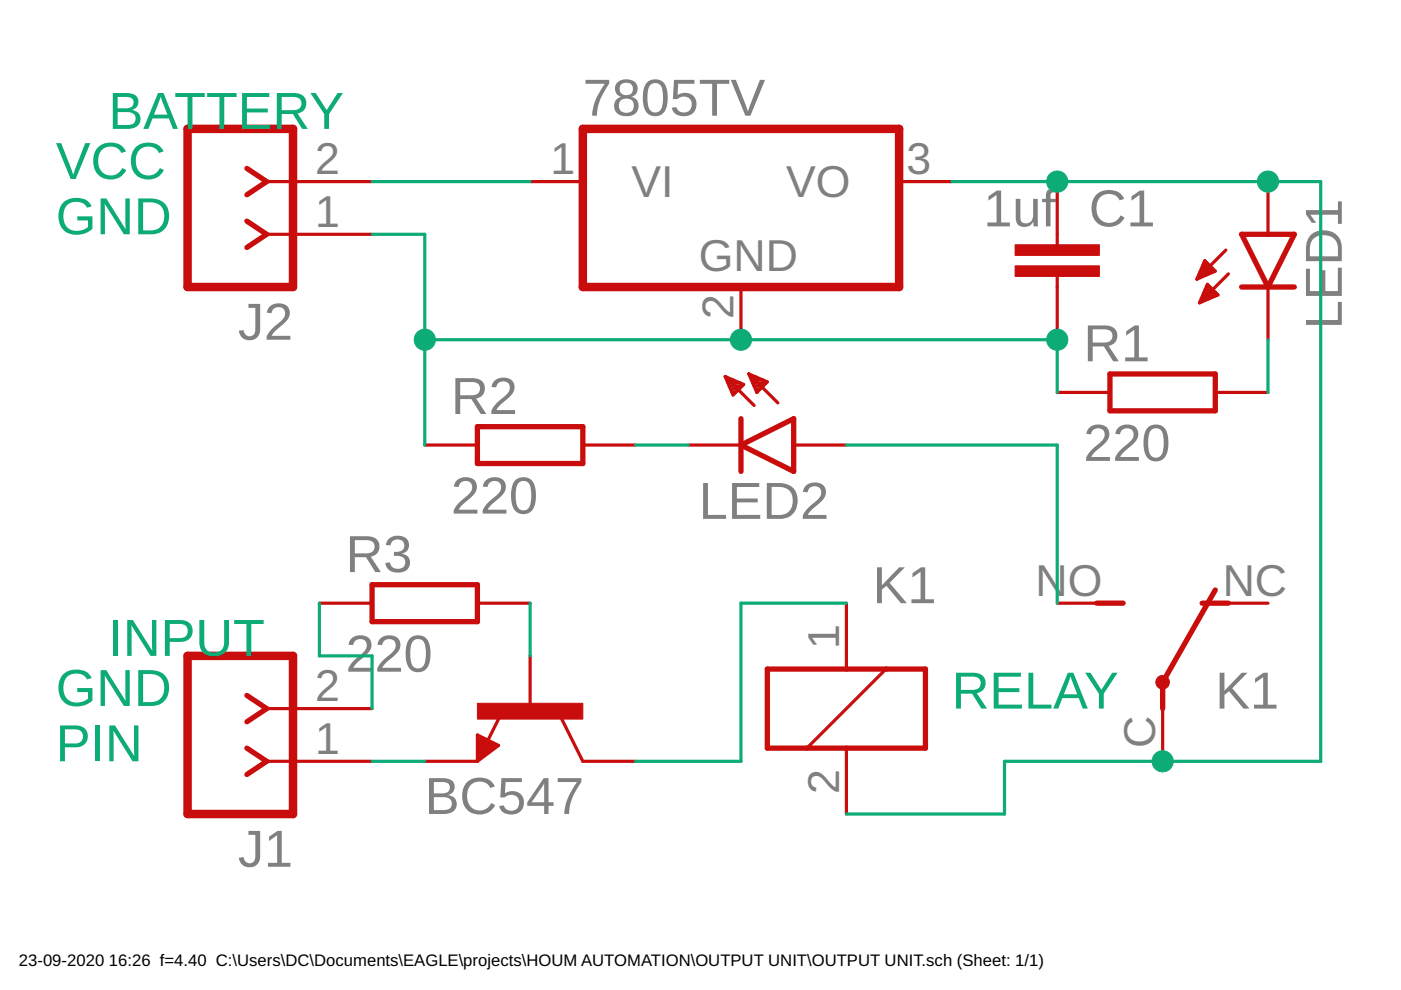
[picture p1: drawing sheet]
<svg xmlns="http://www.w3.org/2000/svg" width="297mm" height="210mm" viewBox="0 0 297 210" stroke-linecap="round" stroke-linejoin="round" font-family="sans-serif">
<g fill="none" stroke="#c90d0c" stroke-width="1.1">
<path d="M52.3 35.7l4.2 2.8-4.2 2.8M52.3 46.9l4.2 2.8-4.2 2.8M263.2 49.7h11.2l-5.6 11.2zM235.3 79.3h22.4v7.8h-22.4zM263.2 60.9h11.2M101.2 90.5h22.4v7.8h-22.4zM157.1 94.4l11.2-5.6v11.1zM157.1 88.8v11.1M78.9 124h22.3v7.8h-22.3zM232.5 127.9h5.6M254.9 127.9h5.6M257.7 125.1l-11.2 19.6v5.5"/>
<path d="M52.3 158.6l4.2 2.8-4.2 2.8M52.3 147.4l4.2 2.8-4.2 2.8M101.8 157v3.3l2.8-2.2-2.3-1.1v1.6l1.2-.5M162.7 141.9h33.5v16.7h-33.5z"/>
</g>
<g fill="none" stroke="#c90d0c" stroke-width=".68">
<path d="M56.5 38.5h22.4M112.4 38.5h11.2M190.6 38.5h11.2M224.2 38.5v13.4M268.8 38.5v11.2M56.5 49.7h22.4M224.2 58.6v13.4M253.9 58.9h.6M254.2 58.2h1.8M254.4 57.6h3.1M254.7 56.9h2.4M255 56.3h1.5"/>
<path d="M255.3 55.7h.5M255.4 55.3l2.3 2.2-3.9 1.7zM259.9 53l-6.1 6.2M260.5 58.1l-6.2 6.1M153.8 79.8l6.1 6.2M153.8 79.8l3.9 1.7-2.3 2.3zM153.8 79.9h.2M157.1 60.9v11.1M158.8 79.3l6.1 6.1M158.8 79.3l3.9 1.7-2.2 2.2zM158.8 79.3h.1M159.1 79.9h1.2"/>
<path d="M254.4 64h.4M254.7 63.3h1.6M255 62.7h2.8M255.2 62.1h2.6M255.5 61.4h1.6M255.8 60.8h.7M256 60.3l2.2 2.2-3.9 1.7zM268.8 60.9v11.1M90.1 94.4h11.1M123.6 94.4h11.1M145.9 94.4h11.2M154.1 80.6h1.3"/>
<path d="M154.3 81.2h2.7M154.6 81.9h2.7M154.9 82.5h1.8M155.2 83.1h.8M159.3 80.6h2.5M159.6 81.2h2.8M159.9 81.9h1.9M160.1 82.5h1.1M160.4 83.1h.1M168.3 94.4h11.2M224.2 83.2h11.1M257.7 83.2h11.1"/>
<path d="M67.7 127.9h11.2M101.2 127.9h11.2M112.4 139.1v11.1M179.5 127.9v14M224.2 127.9h11.1M257.7 127.9h11.1M56.5 150.2h22.4M101.2 155.8l4.5 2.3-4.5 3.3zM106.1 151.6l-2.7 5.4M119.1 152.5l4.5 8.9h11.1M179.5 158.6v14M187.8 141.9l-16.7 16.7"/>
<path d="M246.5 150.2v11.2M56.5 161.4h22.4M90.1 161.4h11.1"/>
</g>
<circle cx="246.5" cy="144.7" r="1.45" fill="#c90d0c" stroke="#c90d0c" stroke-width=".21"/>
<g fill="#c90d0c" stroke="#c90d0c" stroke-width=".21">
<path d="M101.2 149.1h22.4v3.4h-22.4z"/>
<path d="M215.2 56.4h17.9v2.2h-17.9z"/>
<path d="M215.2 51.9h17.9v2.2h-17.9z"/>
</g>
<path d="M39.8 27.3h22.3v33.6h-22.3zM123.6 27.3h67v33.6h-67zM39.8 139.1h22.3v33.5h-22.3z" fill="none" stroke="#c90d0c" stroke-width="1.8"/>
<path d="M78.9 38.5h33.5M201.8 38.5h78.2v122.9h-67v11.2h-33.5M78.9 49.7h11.2v44.7M90.1 72h134.1v11.2M268.8 72v11.2M134.7 94.4h11.2M179.5 94.4h44.7v33.5M67.7 127.9v11.2h11.2v11.1M112.4 127.9v11.2M179.5 127.9h-22.4v33.5h-22.4M78.9 161.4h11.2" fill="none" stroke="#0dab76" stroke-width=".68"/>
<g fill="#0dab76" stroke="#0dab76" stroke-width=".21">
<circle cx="90.1" cy="72" r="2.24"/>
<circle cx="157.1" cy="72" r="2.24"/>
<circle cx="224.2" cy="72" r="2.24"/>
<circle cx="224.2" cy="38.5" r="2.24"/>
<circle cx="246.5" cy="161.4" r="2.24"/>
<circle cx="268.8" cy="38.5" r="2.24"/>
</g>
<g font-size="11" fill="#0dab76">
<text x="23" y="27.3">BATTERY</text>
<text x="11.8" y="37.9">VCC</text>
<text x="11.8" y="49.7">GND</text>
<text x="23" y="139.1">INPUT</text>
<text x="11.8" y="149.7">GND</text>
<text x="201.8" y="150.2">RELAY</text>
<text x="11.8" y="161.4">PIN</text>
</g>
<g font-size="11" fill="#808080">
<text x="123.6" y="24.5">7805TV</text>
<text x="208.5" y="48">1uf</text>
<text x="230.9" y="48">C1</text>
<text x="284.5" y="69.8" transform="rotate(-90 284.5 69.8)">LED1</text>
<text x="50.5" y="72">J2</text>
<text x="229.7" y="76.6">R1</text>
<text x="95.6" y="87.8">R2</text>
<text x="229.7" y="97.7">220</text>
<text x="95.6" y="108.9">220</text>
<text x="148.2" y="110">LED2</text>
<text x="73.3" y="121.3">R3</text>
<text x="185" y="127.9">K1</text>
<text x="73.3" y="142.4">2</text>
<text x="79.4" y="142.4">20</text>
<text x="257.7" y="150.2">K1</text>
<text x="90.1" y="172.6">BC547</text>
<text x="50.5" y="183.8">J1</text>
</g>
<g font-size="9.5" fill="#808080">
<text x="66.8" y="36.9">2</text>
<text x="116.7" y="36.9">1</text>
<text x="133.9" y="41.9">VI</text>
<text x="166.7" y="41.9">VO</text>
<text x="192.2" y="36.9">3</text>
<text x="66.8" y="48.1">1</text>
<text x="148.2" y="57.5">GND</text>
<text x="155.5" y="67.7" transform="rotate(-90 155.5 67.7)">2</text>
<text x="219.6" y="126.3">N</text>
<text x="226.4" y="126.3">O</text>
<text x="259.2" y="126.3">NC</text>
<text x="177.9" y="137.5" transform="rotate(-90 177.9 137.5)">1</text>
<text x="66.8" y="148.7">2</text>
<text x="66.8" y="159.8">1</text>
<text x="244.9" y="158.6" transform="rotate(-90 244.9 158.6)">C</text>
<text x="177.9" y="168.2" transform="rotate(-90 177.9 168.2)">2</text>
</g>
<g font-size="3.5">
<text x="4" y="204.9">23-09-2020</text>
<text x="23.1" y="204.9">16:26 f=4.40 C:\Users\DC\Documents\EAGLE\projects\HOUM AUTOMATION\OUTPUT UNIT\OUTPUT UNIT.sch (Sheet: 1/1)</text>
</g>
</svg>
